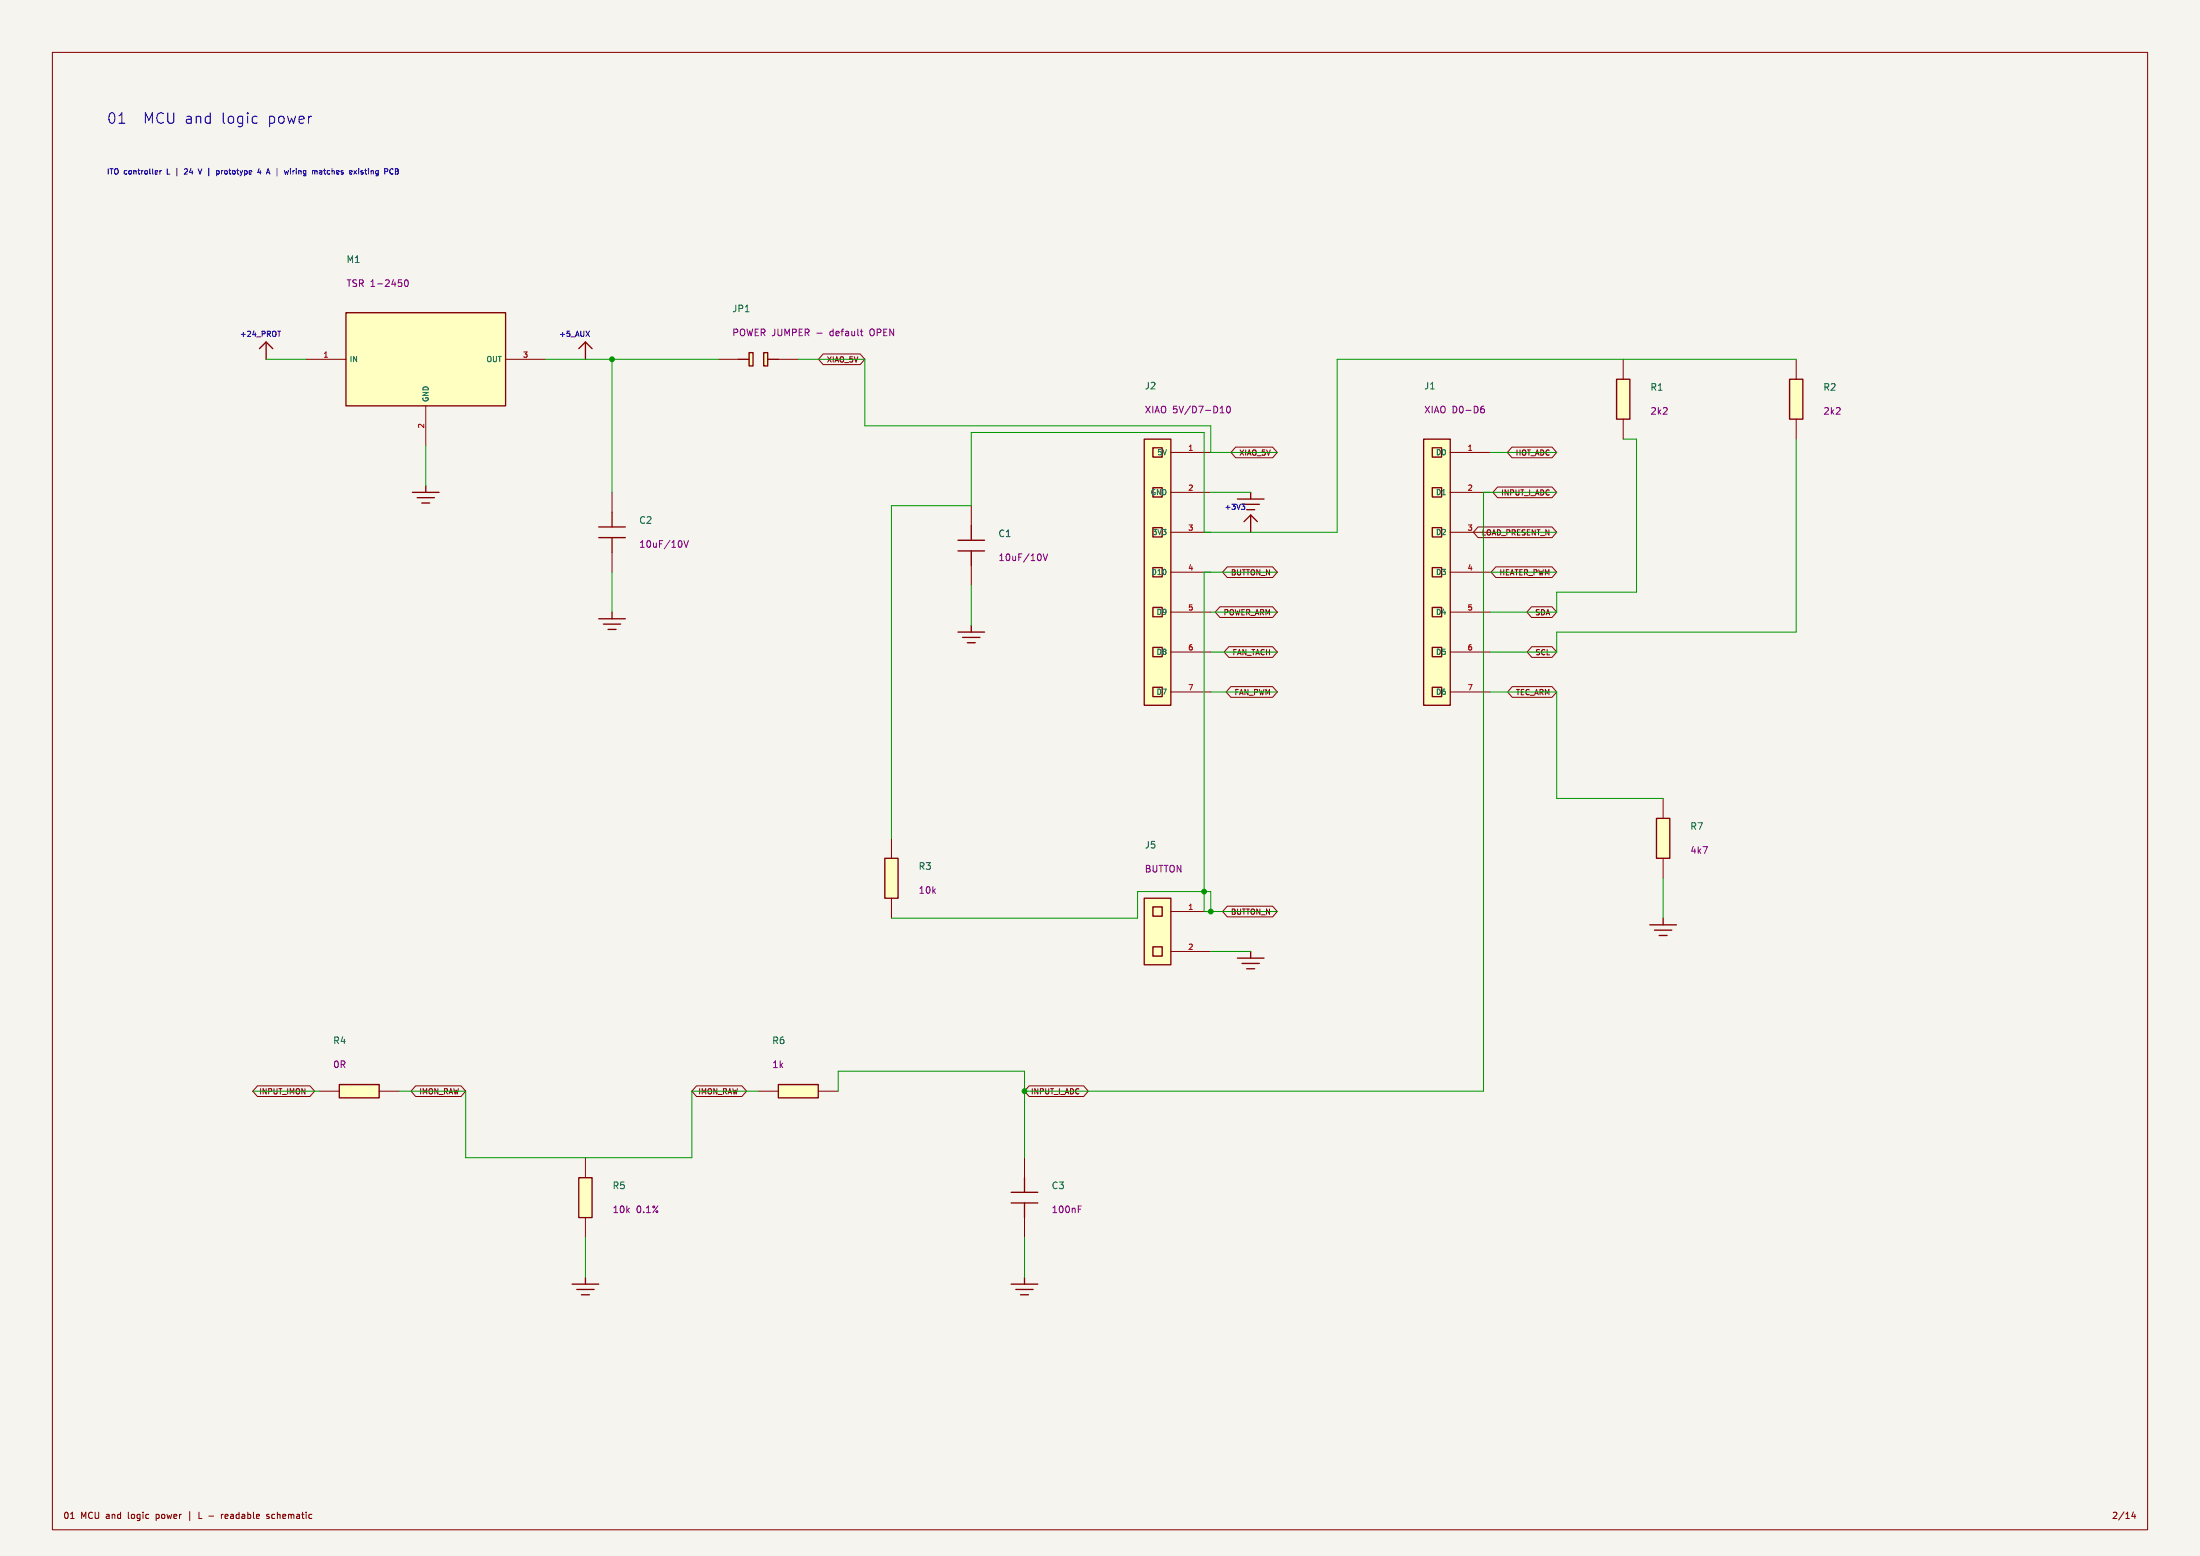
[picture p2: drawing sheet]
(kicad_sch (version 20231120)
(generator "eeschema")
(paper "A3")
(title_block (title "01 MCU and logic power")
(date "2026-09-25")
(rev "L - readable schematic"))
(lib_symbols (symbol "ITO:J1" (pin_names (offset 0.635))
(in_bom yes)
(on_board yes)
(property "Reference" "J1" (at 0.0 0.0 0)
(effects (font (size 1.27 1.27))))
(property "Value" "XIAO right socket 1x7 - USB down" (at 0.0 0.0 0)
(effects (font (size 1.27 1.27))))
(symbol "J1_0_1" (rectangle (start -2.54 25.4)
(end 2.54 -25.4)
(stroke (width 0.254)
(type default))
(fill (type background)))
(rectangle (start -0.889 23.749)
(end 0.889 21.971)
(stroke (width 0.254)
(type default))
(fill (type background)))
(rectangle (start -0.889 16.129)
(end 0.889 14.351)
(stroke (width 0.254)
(type default))
(fill (type background)))
(rectangle (start -0.889 8.509)
(end 0.889 6.731)
(stroke (width 0.254)
(type default))
(fill (type background)))
(rectangle (start -0.889 0.889)
(end 0.889 -0.889)
(stroke (width 0.254)
(type default))
(fill (type background)))
(rectangle (start -0.889 -6.731)
(end 0.889 -8.509)
(stroke (width 0.254)
(type default))
(fill (type background)))
(rectangle (start -0.889 -14.351)
(end 0.889 -16.129)
(stroke (width 0.254)
(type default))
(fill (type background)))
(rectangle (start -0.889 -21.971)
(end 0.889 -23.749)
(stroke (width 0.254)
(type default))
(fill (type background))))
(symbol "J1_1_1" (pin passive line (at 10.16 22.86 180)
(length 7.62)
(name "D0" (effects (font (size 1.016 1.016))))
(number "1" (effects (font (size 1.016 1.016)))))
(pin passive line (at 10.16 15.24 180)
(length 7.62)
(name "D1" (effects (font (size 1.016 1.016))))
(number "2" (effects (font (size 1.016 1.016)))))
(pin passive line (at 10.16 7.62 180)
(length 7.62)
(name "D2" (effects (font (size 1.016 1.016))))
(number "3" (effects (font (size 1.016 1.016)))))
(pin passive line (at 10.16 -0.0 180)
(length 7.62)
(name "D3" (effects (font (size 1.016 1.016))))
(number "4" (effects (font (size 1.016 1.016)))))
(pin passive line (at 10.16 -7.62 180)
(length 7.62)
(name "D4" (effects (font (size 1.016 1.016))))
(number "5" (effects (font (size 1.016 1.016)))))
(pin passive line (at 10.16 -15.24 180)
(length 7.62)
(name "D5" (effects (font (size 1.016 1.016))))
(number "6" (effects (font (size 1.016 1.016)))))
(pin passive line (at 10.16 -22.86 180)
(length 7.62)
(name "D6" (effects (font (size 1.016 1.016))))
(number "7" (effects (font (size 1.016 1.016)))))))
(symbol "ITO:J2" (pin_names (offset 0.635))
(in_bom yes)
(on_board yes)
(property "Reference" "J2" (at 0.0 0.0 0)
(effects (font (size 1.27 1.27))))
(property "Value" "XIAO left socket 1x7 - USB down" (at 0.0 0.0 0)
(effects (font (size 1.27 1.27))))
(symbol "J2_0_1" (rectangle (start -2.54 25.4)
(end 2.54 -25.4)
(stroke (width 0.254)
(type default))
(fill (type background)))
(rectangle (start -0.889 23.749)
(end 0.889 21.971)
(stroke (width 0.254)
(type default))
(fill (type background)))
(rectangle (start -0.889 16.129)
(end 0.889 14.351)
(stroke (width 0.254)
(type default))
(fill (type background)))
(rectangle (start -0.889 8.509)
(end 0.889 6.731)
(stroke (width 0.254)
(type default))
(fill (type background)))
(rectangle (start -0.889 0.889)
(end 0.889 -0.889)
(stroke (width 0.254)
(type default))
(fill (type background)))
(rectangle (start -0.889 -6.731)
(end 0.889 -8.509)
(stroke (width 0.254)
(type default))
(fill (type background)))
(rectangle (start -0.889 -14.351)
(end 0.889 -16.129)
(stroke (width 0.254)
(type default))
(fill (type background)))
(rectangle (start -0.889 -21.971)
(end 0.889 -23.749)
(stroke (width 0.254)
(type default))
(fill (type background))))
(symbol "J2_1_1" (pin passive line (at 10.16 22.86 180)
(length 7.62)
(name "5V" (effects (font (size 1.016 1.016))))
(number "1" (effects (font (size 1.016 1.016)))))
(pin passive line (at 10.16 15.24 180)
(length 7.62)
(name "GND" (effects (font (size 1.016 1.016))))
(number "2" (effects (font (size 1.016 1.016)))))
(pin passive line (at 10.16 7.62 180)
(length 7.62)
(name "3V3" (effects (font (size 1.016 1.016))))
(number "3" (effects (font (size 1.016 1.016)))))
(pin passive line (at 10.16 -0.0 180)
(length 7.62)
(name "D10" (effects (font (size 1.016 1.016))))
(number "4" (effects (font (size 1.016 1.016)))))
(pin passive line (at 10.16 -7.62 180)
(length 7.62)
(name "D9" (effects (font (size 1.016 1.016))))
(number "5" (effects (font (size 1.016 1.016)))))
(pin passive line (at 10.16 -15.24 180)
(length 7.62)
(name "D8" (effects (font (size 1.016 1.016))))
(number "6" (effects (font (size 1.016 1.016)))))
(pin passive line (at 10.16 -22.86 180)
(length 7.62)
(name "D7" (effects (font (size 1.016 1.016))))
(number "7" (effects (font (size 1.016 1.016)))))))
(symbol "ITO:M1" (pin_names (offset 0.635))
(in_bom yes)
(on_board yes)
(property "Reference" "M1" (at 0.0 0.0 0)
(effects (font (size 1.27 1.27))))
(property "Value" "TSR 1-2450" (at 0.0 0.0 0)
(effects (font (size 1.27 1.27))))
(symbol "M1_0_1" (rectangle (start -15.24 8.89)
(end 15.24 -8.89)
(stroke (width 0.254)
(type default))
(fill (type background))))
(symbol "M1_1_1" (pin passive line (at -22.86 -0.0 0)
(length 7.62)
(name "IN" (effects (font (size 1.016 1.016))))
(number "1" (effects (font (size 1.016 1.016)))))
(pin passive line (at 22.86 -0.0 180)
(length 7.62)
(name "OUT" (effects (font (size 1.016 1.016))))
(number "3" (effects (font (size 1.016 1.016)))))
(pin passive line (at 0.0 -16.51 90)
(length 7.62)
(name "GND" (effects (font (size 1.016 1.016))))
(number "2" (effects (font (size 1.016 1.016)))))))
(symbol "ITO:JP1" (pin_numbers hide)
(pin_names hide)
(in_bom yes)
(on_board yes)
(property "Reference" "JP1" (at 0.0 0.0 0)
(effects (font (size 1.27 1.27))))
(property "Value" "Voedingsjumper - standaard OPEN" (at 0.0 0.0 0)
(effects (font (size 1.27 1.27))))
(symbol "JP1_0_1" (polyline (pts (xy -3.81 0.0)
(xy -1.778 0.0))
(stroke (width 0.254)
(type default))
(fill (type none)))
(polyline (pts (xy 1.778 0.0)
(xy 3.81 0.0))
(stroke (width 0.254)
(type default))
(fill (type none)))
(rectangle (start -1.778 -1.27)
(end -1.016 1.27)
(stroke (width 0.254)
(type default))
(fill (type background)))
(rectangle (start 1.016 -1.27)
(end 1.778 1.27)
(stroke (width 0.254)
(type default))
(fill (type background))))
(symbol "JP1_1_1" (pin passive line (at -7.62 0.0 0)
(length 3.81)
(name "~" (effects (font (size 1.016 1.016))))
(number "1" (effects (font (size 1.016 1.016)))))
(pin passive line (at 7.62 0.0 180)
(length 3.81)
(name "~" (effects (font (size 1.016 1.016))))
(number "2" (effects (font (size 1.016 1.016)))))))
(symbol "ITO:C1" (pin_numbers hide)
(pin_names hide)
(in_bom yes)
(on_board yes)
(property "Reference" "C1" (at 0.0 0.0 0)
(effects (font (size 1.27 1.27))))
(property "Value" "10u / 10V" (at 0.0 0.0 0)
(effects (font (size 1.27 1.27))))
(symbol "C1_0_1" (polyline (pts (xy -2.54 1.016)
(xy 2.54 1.016))
(stroke (width 0.254)
(type default))
(fill (type none)))
(polyline (pts (xy -2.54 -1.016)
(xy 2.54 -1.016))
(stroke (width 0.254)
(type default))
(fill (type none)))
(polyline (pts (xy 0.0 3.81)
(xy 0.0 1.016))
(stroke (width 0.254)
(type default))
(fill (type none)))
(polyline (pts (xy 0.0 -1.016)
(xy 0.0 -3.81))
(stroke (width 0.254)
(type default))
(fill (type none))))
(symbol "C1_1_1" (pin passive line (at 0.0 7.62 270)
(length 3.81)
(name "~" (effects (font (size 1.016 1.016))))
(number "1" (effects (font (size 1.016 1.016)))))
(pin passive line (at 0.0 -7.62 90)
(length 3.81)
(name "~" (effects (font (size 1.016 1.016))))
(number "2" (effects (font (size 1.016 1.016)))))))
(symbol "ITO:C2" (pin_numbers hide)
(pin_names hide)
(in_bom yes)
(on_board yes)
(property "Reference" "C2" (at 0.0 0.0 0)
(effects (font (size 1.27 1.27))))
(property "Value" "10u / 10V" (at 0.0 0.0 0)
(effects (font (size 1.27 1.27))))
(symbol "C2_0_1" (polyline (pts (xy -2.54 1.016)
(xy 2.54 1.016))
(stroke (width 0.254)
(type default))
(fill (type none)))
(polyline (pts (xy -2.54 -1.016)
(xy 2.54 -1.016))
(stroke (width 0.254)
(type default))
(fill (type none)))
(polyline (pts (xy 0.0 3.81)
(xy 0.0 1.016))
(stroke (width 0.254)
(type default))
(fill (type none)))
(polyline (pts (xy 0.0 -1.016)
(xy 0.0 -3.81))
(stroke (width 0.254)
(type default))
(fill (type none))))
(symbol "C2_1_1" (pin passive line (at 0.0 7.62 270)
(length 3.81)
(name "~" (effects (font (size 1.016 1.016))))
(number "1" (effects (font (size 1.016 1.016)))))
(pin passive line (at 0.0 -7.62 90)
(length 3.81)
(name "~" (effects (font (size 1.016 1.016))))
(number "2" (effects (font (size 1.016 1.016)))))))
(symbol "ITO:R1" (pin_numbers hide)
(pin_names hide)
(in_bom yes)
(on_board yes)
(property "Reference" "R1" (at 0.0 0.0 0)
(effects (font (size 1.27 1.27))))
(property "Value" "2k2" (at 0.0 0.0 0)
(effects (font (size 1.27 1.27))))
(symbol "R1_0_1" (rectangle (start -1.27 3.81)
(end 1.27 -3.81)
(stroke (width 0.254)
(type default))
(fill (type background))))
(symbol "R1_1_1" (pin passive line (at 0.0 7.62 270)
(length 3.81)
(name "~" (effects (font (size 1.016 1.016))))
(number "1" (effects (font (size 1.016 1.016)))))
(pin passive line (at 0.0 -7.62 90)
(length 3.81)
(name "~" (effects (font (size 1.016 1.016))))
(number "2" (effects (font (size 1.016 1.016)))))))
(symbol "ITO:R2" (pin_numbers hide)
(pin_names hide)
(in_bom yes)
(on_board yes)
(property "Reference" "R2" (at 0.0 0.0 0)
(effects (font (size 1.27 1.27))))
(property "Value" "2k2" (at 0.0 0.0 0)
(effects (font (size 1.27 1.27))))
(symbol "R2_0_1" (rectangle (start -1.27 3.81)
(end 1.27 -3.81)
(stroke (width 0.254)
(type default))
(fill (type background))))
(symbol "R2_1_1" (pin passive line (at 0.0 7.62 270)
(length 3.81)
(name "~" (effects (font (size 1.016 1.016))))
(number "1" (effects (font (size 1.016 1.016)))))
(pin passive line (at 0.0 -7.62 90)
(length 3.81)
(name "~" (effects (font (size 1.016 1.016))))
(number "2" (effects (font (size 1.016 1.016)))))))
(symbol "ITO:R3" (pin_numbers hide)
(pin_names hide)
(in_bom yes)
(on_board yes)
(property "Reference" "R3" (at 0.0 0.0 0)
(effects (font (size 1.27 1.27))))
(property "Value" "10k" (at 0.0 0.0 0)
(effects (font (size 1.27 1.27))))
(symbol "R3_0_1" (rectangle (start -1.27 3.81)
(end 1.27 -3.81)
(stroke (width 0.254)
(type default))
(fill (type background))))
(symbol "R3_1_1" (pin passive line (at 0.0 7.62 270)
(length 3.81)
(name "~" (effects (font (size 1.016 1.016))))
(number "1" (effects (font (size 1.016 1.016)))))
(pin passive line (at 0.0 -7.62 90)
(length 3.81)
(name "~" (effects (font (size 1.016 1.016))))
(number "2" (effects (font (size 1.016 1.016)))))))
(symbol "ITO:J5" (pin_names hide)
(in_bom yes)
(on_board yes)
(property "Reference" "J5" (at 0.0 0.0 0)
(effects (font (size 1.27 1.27))))
(property "Value" "Connector 2 pins" (at 0.0 0.0 0)
(effects (font (size 1.27 1.27))))
(symbol "J5_0_1" (rectangle (start -2.54 6.35)
(end 2.54 -6.35)
(stroke (width 0.254)
(type default))
(fill (type background)))
(rectangle (start -0.889 4.699)
(end 0.889 2.921)
(stroke (width 0.254)
(type default))
(fill (type background)))
(rectangle (start -0.889 -2.921)
(end 0.889 -4.699)
(stroke (width 0.254)
(type default))
(fill (type background))))
(symbol "J5_1_1" (pin passive line (at 10.16 3.81 180)
(length 7.62)
(name "1" (effects (font (size 1.016 1.016))))
(number "1" (effects (font (size 1.016 1.016)))))
(pin passive line (at 10.16 -3.81 180)
(length 7.62)
(name "2" (effects (font (size 1.016 1.016))))
(number "2" (effects (font (size 1.016 1.016)))))))
(symbol "ITO:R4" (pin_numbers hide)
(pin_names hide)
(in_bom yes)
(on_board yes)
(property "Reference" "R4" (at 0.0 0.0 0)
(effects (font (size 1.27 1.27))))
(property "Value" "0R" (at 0.0 0.0 0)
(effects (font (size 1.27 1.27))))
(symbol "R4_0_1" (rectangle (start -3.81 -1.27)
(end 3.81 1.27)
(stroke (width 0.254)
(type default))
(fill (type background))))
(symbol "R4_1_1" (pin passive line (at -7.62 0.0 0)
(length 3.81)
(name "~" (effects (font (size 1.016 1.016))))
(number "1" (effects (font (size 1.016 1.016)))))
(pin passive line (at 7.62 0.0 180)
(length 3.81)
(name "~" (effects (font (size 1.016 1.016))))
(number "2" (effects (font (size 1.016 1.016)))))))
(symbol "ITO:R5" (pin_numbers hide)
(pin_names hide)
(in_bom yes)
(on_board yes)
(property "Reference" "R5" (at 0.0 0.0 0)
(effects (font (size 1.27 1.27))))
(property "Value" "10k 0.1%" (at 0.0 0.0 0)
(effects (font (size 1.27 1.27))))
(symbol "R5_0_1" (rectangle (start -1.27 3.81)
(end 1.27 -3.81)
(stroke (width 0.254)
(type default))
(fill (type background))))
(symbol "R5_1_1" (pin passive line (at 0.0 7.62 270)
(length 3.81)
(name "~" (effects (font (size 1.016 1.016))))
(number "1" (effects (font (size 1.016 1.016)))))
(pin passive line (at 0.0 -7.62 90)
(length 3.81)
(name "~" (effects (font (size 1.016 1.016))))
(number "2" (effects (font (size 1.016 1.016)))))))
(symbol "ITO:R6" (pin_numbers hide)
(pin_names hide)
(in_bom yes)
(on_board yes)
(property "Reference" "R6" (at 0.0 0.0 0)
(effects (font (size 1.27 1.27))))
(property "Value" "1k" (at 0.0 0.0 0)
(effects (font (size 1.27 1.27))))
(symbol "R6_0_1" (rectangle (start -3.81 -1.27)
(end 3.81 1.27)
(stroke (width 0.254)
(type default))
(fill (type background))))
(symbol "R6_1_1" (pin passive line (at -7.62 0.0 0)
(length 3.81)
(name "~" (effects (font (size 1.016 1.016))))
(number "1" (effects (font (size 1.016 1.016)))))
(pin passive line (at 7.62 0.0 180)
(length 3.81)
(name "~" (effects (font (size 1.016 1.016))))
(number "2" (effects (font (size 1.016 1.016)))))))
(symbol "ITO:C3" (pin_numbers hide)
(pin_names hide)
(in_bom yes)
(on_board yes)
(property "Reference" "C3" (at 0.0 0.0 0)
(effects (font (size 1.27 1.27))))
(property "Value" "100n" (at 0.0 0.0 0)
(effects (font (size 1.27 1.27))))
(symbol "C3_0_1" (polyline (pts (xy -2.54 1.016)
(xy 2.54 1.016))
(stroke (width 0.254)
(type default))
(fill (type none)))
(polyline (pts (xy -2.54 -1.016)
(xy 2.54 -1.016))
(stroke (width 0.254)
(type default))
(fill (type none)))
(polyline (pts (xy 0.0 3.81)
(xy 0.0 1.016))
(stroke (width 0.254)
(type default))
(fill (type none)))
(polyline (pts (xy 0.0 -1.016)
(xy 0.0 -3.81))
(stroke (width 0.254)
(type default))
(fill (type none))))
(symbol "C3_1_1" (pin passive line (at 0.0 7.62 270)
(length 3.81)
(name "~" (effects (font (size 1.016 1.016))))
(number "1" (effects (font (size 1.016 1.016)))))
(pin passive line (at 0.0 -7.62 90)
(length 3.81)
(name "~" (effects (font (size 1.016 1.016))))
(number "2" (effects (font (size 1.016 1.016)))))))
(symbol "ITO:R7" (pin_numbers hide)
(pin_names hide)
(in_bom yes)
(on_board yes)
(property "Reference" "R7" (at 0.0 0.0 0)
(effects (font (size 1.27 1.27))))
(property "Value" "4k7" (at 0.0 0.0 0)
(effects (font (size 1.27 1.27))))
(symbol "R7_0_1" (rectangle (start -1.27 3.81)
(end 1.27 -3.81)
(stroke (width 0.254)
(type default))
(fill (type background))))
(symbol "R7_1_1" (pin passive line (at 0.0 7.62 270)
(length 3.81)
(name "~" (effects (font (size 1.016 1.016))))
(number "1" (effects (font (size 1.016 1.016)))))
(pin passive line (at 0.0 -7.62 90)
(length 3.81)
(name "~" (effects (font (size 1.016 1.016))))
(number "2" (effects (font (size 1.016 1.016)))))))
(symbol "ITO:PWR_GND" (power)
(pin_names (offset 0))
(in_bom no)
(on_board no)
(property "Reference" "#PWR" (at 0.0 0.0 0)
(effects (font (size 1.27 1.27)) hide))
(property "Value" "GND" (at 0.0 0.0 0)
(effects (font (size 1.27 1.27)) hide))
(symbol "PWR_GND_0_1" (polyline (pts (xy 0.0 0.0)
(xy 0.0 -1.27))
(stroke (width 0.254)
(type default))
(fill (type none)))
(polyline (pts (xy -2.54 -1.27)
(xy 2.54 -1.27))
(stroke (width 0.254)
(type default))
(fill (type none)))
(polyline (pts (xy -1.651 -2.286)
(xy 1.651 -2.286))
(stroke (width 0.254)
(type default))
(fill (type none)))
(polyline (pts (xy -0.762 -3.302)
(xy 0.762 -3.302))
(stroke (width 0.254)
(type default))
(fill (type none))))
(symbol "PWR_GND_1_1" (pin power_in line (at 0 0 90)
(length 0) hide (name "GND" (effects (font (size 1.27 1.27))))
(number "1" (effects (font (size 1.27 1.27)))))))
(symbol "ITO:PWR_P3V3" (power)
(pin_names (offset 0))
(in_bom no)
(on_board no)
(property "Reference" "#PWR" (at 0.0 0.0 0)
(effects (font (size 1.27 1.27)) hide))
(property "Value" "+3V3" (at 0.0 0.0 0)
(effects (font (size 1.27 1.27)) hide))
(symbol "PWR_P3V3_0_1" (polyline (pts (xy 0.0 0.0)
(xy 0.0 3.302))
(stroke (width 0.254)
(type default))
(fill (type none)))
(polyline (pts (xy -1.27 2.032)
(xy 0.0 3.302)
(xy 1.27 2.032))
(stroke (width 0.254)
(type default))
(fill (type none))))
(symbol "PWR_P3V3_1_1" (pin power_in line (at 0 0 90)
(length 0) hide (name "+3V3" (effects (font (size 1.27 1.27))))
(number "1" (effects (font (size 1.27 1.27)))))))
(symbol "ITO:PWR_P24_PROT" (power)
(pin_names (offset 0))
(in_bom no)
(on_board no)
(property "Reference" "#PWR" (at 0.0 0.0 0)
(effects (font (size 1.27 1.27)) hide))
(property "Value" "+24_PROT" (at 0.0 0.0 0)
(effects (font (size 1.27 1.27)) hide))
(symbol "PWR_P24_PROT_0_1" (polyline (pts (xy 0.0 0.0)
(xy 0.0 3.302))
(stroke (width 0.254)
(type default))
(fill (type none)))
(polyline (pts (xy -1.27 2.032)
(xy 0.0 3.302)
(xy 1.27 2.032))
(stroke (width 0.254)
(type default))
(fill (type none))))
(symbol "PWR_P24_PROT_1_1" (pin power_in line (at 0 0 90)
(length 0) hide (name "+24_PROT" (effects (font (size 1.27 1.27))))
(number "1" (effects (font (size 1.27 1.27)))))))
(symbol "ITO:PWR_P5_AUX" (power)
(pin_names (offset 0))
(in_bom no)
(on_board no)
(property "Reference" "#PWR" (at 0.0 0.0 0)
(effects (font (size 1.27 1.27)) hide))
(property "Value" "+5_AUX" (at 0.0 0.0 0)
(effects (font (size 1.27 1.27)) hide))
(symbol "PWR_P5_AUX_0_1" (polyline (pts (xy 0.0 0.0)
(xy 0.0 3.302))
(stroke (width 0.254)
(type default))
(fill (type none)))
(polyline (pts (xy -1.27 2.032)
(xy 0.0 3.302)
(xy 1.27 2.032))
(stroke (width 0.254)
(type default))
(fill (type none))))
(symbol "PWR_P5_AUX_1_1" (pin power_in line (at 0 0 90)
(length 0) hide (name "+5_AUX" (effects (font (size 1.27 1.27))))
(number "1" (effects (font (size 1.27 1.27))))))))
(symbol (lib_id "ITO:J1")
(at 274.32 109.22 0)
(unit 1)
(in_bom yes)
(on_board yes)
(dnp no)
(property "Reference" "J1" (at 271.78 73.66 0)
(effects (font (size 1.27 1.27))
(justify left)))
(property "Value" "XIAO right socket 1x7 - USB down" (at 274.32 109.22 0)
(effects (font (size 1 1)) hide))
(property "Footprint" "ITO_PCB:PinSocket_1x07_P2.54mm_Vertical" (at 274.32 109.22 0)
(effects (font (size 1 1)) hide))
(property "Datasheet" "" (at 274.32 109.22 0)
(effects (font (size 1 1)) hide))
(property "Review" "Top view, module components up, USB down: J1 at right; D0 pin1 bottom." (at 274.32 109.22 0)
(effects (font (size 1 1)) hide))
(pin "1")
(pin "2")
(pin "3")
(pin "4")
(pin "5")
(pin "6")
(pin "7")
(property "MPN" "SSW-107-01-G-S" (at 274.32 109.22 0)
(effects (font (size 1 1)) hide))
(property "Manufacturer" "Samtec" (at 274.32 109.22 0)
(effects (font (size 1 1)) hide))
(property "Schematic value" "XIAO D0-D6" (at 271.78 78.232 0)
(effects (font (size 1.27 1.27))
(justify left))))
(symbol (lib_id "ITO:J2")
(at 220.98 109.22 0)
(unit 1)
(in_bom yes)
(on_board yes)
(dnp no)
(property "Reference" "J2" (at 218.44 73.66 0)
(effects (font (size 1.27 1.27))
(justify left)))
(property "Value" "XIAO left socket 1x7 - USB down" (at 220.98 109.22 0)
(effects (font (size 1 1)) hide))
(property "Footprint" "ITO_PCB:PinSocket_1x07_P2.54mm_Vertical" (at 220.98 109.22 0)
(effects (font (size 1 1)) hide))
(property "Datasheet" "" (at 220.98 109.22 0)
(effects (font (size 1 1)) hide))
(property "Review" "Top view, module components up, USB down: J2 at left; 5V pin1 bottom." (at 220.98 109.22 0)
(effects (font (size 1 1)) hide))
(pin "1")
(pin "2")
(pin "3")
(pin "4")
(pin "5")
(pin "6")
(pin "7")
(property "MPN" "SSW-107-01-G-S" (at 220.98 109.22 0)
(effects (font (size 1 1)) hide))
(property "Manufacturer" "Samtec" (at 220.98 109.22 0)
(effects (font (size 1 1)) hide))
(property "Schematic value" "XIAO 5V/D7-D10" (at 218.44 78.232 0)
(effects (font (size 1.27 1.27))
(justify left))))
(symbol (lib_id "ITO:M1")
(at 81.28 68.58 0)
(unit 1)
(in_bom yes)
(on_board yes)
(dnp no)
(property "Reference" "M1" (at 66.04 49.53 0)
(effects (font (size 1.27 1.27))
(justify left)))
(property "Value" "TSR 1-2450" (at 81.28 68.58 0)
(effects (font (size 1 1)) hide))
(property "Footprint" "ITO_PCB:Converter_DCDC_TRACO_TSR-1_THT" (at 81.28 68.58 0)
(effects (font (size 1 1)) hide))
(property "Datasheet" "https://www.tracopower.com/sites/default/files/products/datasheets/tsr1_datasheet.pdf" (at 81.28 68.58 0)
(effects (font (size 1 1)) hide))
(property "Review" "5 V / 1 A, input 6.5–36 V; SIP3 IN-GND-OUT 2.54mm verified. Keep JP1 open when USB supplies MCU." (at 81.28 68.58 0)
(effects (font (size 1 1)) hide))
(pin "1")
(pin "2")
(pin "3")
(property "MPN" "TSR 1-2450" (at 81.28 68.58 0)
(effects (font (size 1 1)) hide))
(property "Manufacturer" "TRACO Power" (at 81.28 68.58 0)
(effects (font (size 1 1)) hide))
(property "Schematic value" "TSR 1-2450" (at 66.04 54.102 0)
(effects (font (size 1.27 1.27))
(justify left))))
(symbol (lib_id "ITO:JP1")
(at 144.78 68.58 0)
(unit 1)
(in_bom yes)
(on_board yes)
(dnp no)
(property "Reference" "JP1" (at 139.7 58.928 0)
(effects (font (size 1.27 1.27))
(justify left)))
(property "Value" "Voedingsjumper - standaard OPEN" (at 144.78 68.58 0)
(effects (font (size 1 1)) hide))
(property "Footprint" "ITO_PCB:PinHeader_1x02_P2.54mm_Vertical" (at 144.78 68.58 0)
(effects (font (size 1 1)) hide))
(property "Datasheet" "" (at 144.78 68.58 0)
(effects (font (size 1 1)) hide))
(property "Review" "Alleen sluiten zonder USB-VBUS; geen automatische bronselectie." (at 144.78 68.58 0)
(effects (font (size 1 1)) hide))
(pin "1")
(pin "2")
(property "MPN" "TSW-102-07-G-S" (at 144.78 68.58 0)
(effects (font (size 1 1)) hide))
(property "Manufacturer" "Samtec" (at 144.78 68.58 0)
(effects (font (size 1 1)) hide))
(property "Schematic value" "POWER JUMPER - default OPEN" (at 139.7 63.5 0)
(effects (font (size 1.27 1.27))
(justify left))))
(symbol (lib_id "ITO:C1")
(at 185.42 104.14 0)
(unit 1)
(in_bom yes)
(on_board yes)
(dnp no)
(property "Reference" "C1" (at 190.5 101.854 0)
(effects (font (size 1.27 1.27))
(justify left)))
(property "Value" "10u / 10V" (at 185.42 104.14 0)
(effects (font (size 1 1)) hide))
(property "Footprint" "ITO_PCB:C_0805_2012Metric" (at 185.42 104.14 0)
(effects (font (size 1 1)) hide))
(property "Datasheet" "" (at 185.42 104.14 0)
(effects (font (size 1 1)) hide))
(property "Review" "" (at 185.42 104.14 0)
(effects (font (size 1 1)) hide))
(pin "1")
(pin "2")
(property "MPN" "GRM21BR61E106KA73L" (at 185.42 104.14 0)
(effects (font (size 1 1)) hide))
(property "Manufacturer" "Murata" (at 185.42 104.14 0)
(effects (font (size 1 1)) hide))
(property "Schematic value" "10uF/10V" (at 190.5 106.426 0)
(effects (font (size 1.27 1.27))
(justify left))))
(symbol (lib_id "ITO:C2")
(at 116.84 101.6 0)
(unit 1)
(in_bom yes)
(on_board yes)
(dnp no)
(property "Reference" "C2" (at 121.92 99.314 0)
(effects (font (size 1.27 1.27))
(justify left)))
(property "Value" "10u / 10V" (at 116.84 101.6 0)
(effects (font (size 1 1)) hide))
(property "Footprint" "ITO_PCB:C_0805_2012Metric" (at 116.84 101.6 0)
(effects (font (size 1 1)) hide))
(property "Datasheet" "" (at 116.84 101.6 0)
(effects (font (size 1 1)) hide))
(property "Review" "" (at 116.84 101.6 0)
(effects (font (size 1 1)) hide))
(pin "1")
(pin "2")
(property "MPN" "GRM21BR61E106KA73L" (at 116.84 101.6 0)
(effects (font (size 1 1)) hide))
(property "Manufacturer" "Murata" (at 116.84 101.6 0)
(effects (font (size 1 1)) hide))
(property "Schematic value" "10uF/10V" (at 121.92 103.886 0)
(effects (font (size 1.27 1.27))
(justify left))))
(symbol (lib_id "ITO:R1")
(at 309.88 76.2 0)
(unit 1)
(in_bom yes)
(on_board yes)
(dnp no)
(property "Reference" "R1" (at 314.96 73.914 0)
(effects (font (size 1.27 1.27))
(justify left)))
(property "Value" "2k2" (at 309.88 76.2 0)
(effects (font (size 1 1)) hide))
(property "Footprint" "ITO_PCB:R_0805_2012Metric" (at 309.88 76.2 0)
(effects (font (size 1 1)) hide))
(property "Datasheet" "" (at 309.88 76.2 0)
(effects (font (size 1 1)) hide))
(property "Review" "I2C pull-up; start at100kHz and measure rise time." (at 309.88 76.2 0)
(effects (font (size 1 1)) hide))
(pin "1")
(pin "2")
(property "MPN" "RC0805FR-072K2L" (at 309.88 76.2 0)
(effects (font (size 1 1)) hide))
(property "Manufacturer" "Yageo" (at 309.88 76.2 0)
(effects (font (size 1 1)) hide))
(property "Schematic value" "2k2" (at 314.96 78.486 0)
(effects (font (size 1.27 1.27))
(justify left))))
(symbol (lib_id "ITO:R2")
(at 342.9 76.2 0)
(unit 1)
(in_bom yes)
(on_board yes)
(dnp no)
(property "Reference" "R2" (at 347.98 73.914 0)
(effects (font (size 1.27 1.27))
(justify left)))
(property "Value" "2k2" (at 342.9 76.2 0)
(effects (font (size 1 1)) hide))
(property "Footprint" "ITO_PCB:R_0805_2012Metric" (at 342.9 76.2 0)
(effects (font (size 1 1)) hide))
(property "Datasheet" "" (at 342.9 76.2 0)
(effects (font (size 1 1)) hide))
(property "Review" "I2C pull-up; start at100kHz and measure rise time." (at 342.9 76.2 0)
(effects (font (size 1 1)) hide))
(pin "1")
(pin "2")
(property "MPN" "RC0805FR-072K2L" (at 342.9 76.2 0)
(effects (font (size 1 1)) hide))
(property "Manufacturer" "Yageo" (at 342.9 76.2 0)
(effects (font (size 1 1)) hide))
(property "Schematic value" "2k2" (at 347.98 78.486 0)
(effects (font (size 1.27 1.27))
(justify left))))
(symbol (lib_id "ITO:R3")
(at 170.18 167.64 0)
(unit 1)
(in_bom yes)
(on_board yes)
(dnp no)
(property "Reference" "R3" (at 175.26 165.354 0)
(effects (font (size 1.27 1.27))
(justify left)))
(property "Value" "10k" (at 170.18 167.64 0)
(effects (font (size 1 1)) hide))
(property "Footprint" "ITO_PCB:R_0805_2012Metric" (at 170.18 167.64 0)
(effects (font (size 1 1)) hide))
(property "Datasheet" "" (at 170.18 167.64 0)
(effects (font (size 1 1)) hide))
(property "Review" "" (at 170.18 167.64 0)
(effects (font (size 1 1)) hide))
(pin "1")
(pin "2")
(property "MPN" "RC0805FR-0710KL" (at 170.18 167.64 0)
(effects (font (size 1 1)) hide))
(property "Manufacturer" "Yageo" (at 170.18 167.64 0)
(effects (font (size 1 1)) hide))
(property "Schematic value" "10k" (at 175.26 169.926 0)
(effects (font (size 1.27 1.27))
(justify left))))
(symbol (lib_id "ITO:J5")
(at 220.98 177.8 0)
(unit 1)
(in_bom yes)
(on_board yes)
(dnp no)
(property "Reference" "J5" (at 218.44 161.29 0)
(effects (font (size 1.27 1.27))
(justify left)))
(property "Value" "Connector 2 pins" (at 220.98 177.8 0)
(effects (font (size 1 1)) hide))
(property "Footprint" "ITO_PCB:JST_XH_B2B-XH-A_1x02_P2.50mm_Vertical" (at 220.98 177.8 0)
(effects (font (size 1 1)) hide))
(property "Datasheet" "" (at 220.98 177.8 0)
(effects (font (size 1 1)) hide))
(property "Review" "Externe drukknop, normaal open." (at 220.98 177.8 0)
(effects (font (size 1 1)) hide))
(pin "1")
(pin "2")
(property "MPN" "B2B-XH-A(LF)(SN)" (at 220.98 177.8 0)
(effects (font (size 1 1)) hide))
(property "Manufacturer" "JST" (at 220.98 177.8 0)
(effects (font (size 1 1)) hide))
(property "Schematic value" "BUTTON" (at 218.44 165.862 0)
(effects (font (size 1.27 1.27))
(justify left))))
(symbol (lib_id "ITO:R4")
(at 68.58 208.28 0)
(unit 1)
(in_bom yes)
(on_board yes)
(dnp no)
(property "Reference" "R4" (at 63.5 198.628 0)
(effects (font (size 1.27 1.27))
(justify left)))
(property "Value" "0R" (at 68.58 208.28 0)
(effects (font (size 1 1)) hide))
(property "Footprint" "ITO_PCB:R_0805_2012Metric" (at 68.58 208.28 0)
(effects (font (size 1 1)) hide))
(property "Datasheet" "" (at 68.58 208.28 0)
(effects (font (size 1 1)) hide))
(property "Review" "Links eFuse IMON to ADC load/filter." (at 68.58 208.28 0)
(effects (font (size 1 1)) hide))
(pin "1")
(pin "2")
(property "MPN" "RC0805JR-070RL" (at 68.58 208.28 0)
(effects (font (size 1 1)) hide))
(property "Manufacturer" "Yageo" (at 68.58 208.28 0)
(effects (font (size 1 1)) hide))
(property "Schematic value" "0R" (at 63.5 203.2 0)
(effects (font (size 1.27 1.27))
(justify left))))
(symbol (lib_id "ITO:R5")
(at 111.76 228.6 0)
(unit 1)
(in_bom yes)
(on_board yes)
(dnp no)
(property "Reference" "R5" (at 116.84 226.314 0)
(effects (font (size 1.27 1.27))
(justify left)))
(property "Value" "10k 0.1%" (at 111.76 228.6 0)
(effects (font (size 1 1)) hide))
(property "Footprint" "ITO_PCB:R_0805_2012Metric" (at 111.76 228.6 0)
(effects (font (size 1 1)) hide))
(property "Datasheet" "" (at 111.76 228.6 0)
(effects (font (size 1 1)) hide))
(property "Review" "IMON load: nominal 0.279V/A; calibrate before closed-loop current budget." (at 111.76 228.6 0)
(effects (font (size 1 1)) hide))
(pin "1")
(pin "2")
(property "MPN" "RT0805BRD0710KL" (at 111.76 228.6 0)
(effects (font (size 1 1)) hide))
(property "Manufacturer" "Yageo" (at 111.76 228.6 0)
(effects (font (size 1 1)) hide))
(property "Schematic value" "10k 0.1%" (at 116.84 230.886 0)
(effects (font (size 1.27 1.27))
(justify left))))
(symbol (lib_id "ITO:R6")
(at 152.4 208.28 0)
(unit 1)
(in_bom yes)
(on_board yes)
(dnp no)
(property "Reference" "R6" (at 147.32 198.628 0)
(effects (font (size 1.27 1.27))
(justify left)))
(property "Value" "1k" (at 152.4 208.28 0)
(effects (font (size 1 1)) hide))
(property "Footprint" "ITO_PCB:R_0805_2012Metric" (at 152.4 208.28 0)
(effects (font (size 1 1)) hide))
(property "Datasheet" "" (at 152.4 208.28 0)
(effects (font (size 1 1)) hide))
(property "Review" "" (at 152.4 208.28 0)
(effects (font (size 1 1)) hide))
(pin "1")
(pin "2")
(property "MPN" "RC0805FR-071KL" (at 152.4 208.28 0)
(effects (font (size 1 1)) hide))
(property "Manufacturer" "Yageo" (at 152.4 208.28 0)
(effects (font (size 1 1)) hide))
(property "Schematic value" "1k" (at 147.32 203.2 0)
(effects (font (size 1.27 1.27))
(justify left))))
(symbol (lib_id "ITO:C3")
(at 195.58 228.6 0)
(unit 1)
(in_bom yes)
(on_board yes)
(dnp no)
(property "Reference" "C3" (at 200.66 226.314 0)
(effects (font (size 1.27 1.27))
(justify left)))
(property "Value" "100n" (at 195.58 228.6 0)
(effects (font (size 1 1)) hide))
(property "Footprint" "ITO_PCB:C_0805_2012Metric" (at 195.58 228.6 0)
(effects (font (size 1 1)) hide))
(property "Datasheet" "" (at 195.58 228.6 0)
(effects (font (size 1 1)) hide))
(property "Review" "" (at 195.58 228.6 0)
(effects (font (size 1 1)) hide))
(pin "1")
(pin "2")
(property "MPN" "GRM21BR71H104KA01L" (at 195.58 228.6 0)
(effects (font (size 1 1)) hide))
(property "Manufacturer" "Murata" (at 195.58 228.6 0)
(effects (font (size 1 1)) hide))
(property "Schematic value" "100nF" (at 200.66 230.886 0)
(effects (font (size 1.27 1.27))
(justify left))))
(symbol (lib_id "ITO:R7")
(at 317.5 160.02 0)
(unit 1)
(in_bom yes)
(on_board yes)
(dnp no)
(property "Reference" "R7" (at 322.58 157.734 0)
(effects (font (size 1.27 1.27))
(justify left)))
(property "Value" "4k7" (at 317.5 160.02 0)
(effects (font (size 1 1)) hide))
(property "Footprint" "ITO_PCB:R_0805_2012Metric" (at 317.5 160.02 0)
(effects (font (size 1 1)) hide))
(property "Datasheet" "" (at 317.5 160.02 0)
(effects (font (size 1 1)) hide))
(property "Review" "Strong TEC_ARM reset pulldown; absorbs UCC27511 IN- internal pullup current." (at 317.5 160.02 0)
(effects (font (size 1 1)) hide))
(pin "1")
(pin "2")
(property "MPN" "RC0805FR-074K7L" (at 317.5 160.02 0)
(effects (font (size 1 1)) hide))
(property "Manufacturer" "Yageo" (at 317.5 160.02 0)
(effects (font (size 1 1)) hide))
(property "Schematic value" "4k7" (at 322.58 162.306 0)
(effects (font (size 1.27 1.27))
(justify left))))
(symbol (lib_id "ITO:PWR_GND")
(at 238.76 93.98 0)
(unit 1)
(in_bom no)
(on_board no)
(dnp no)
(property "Reference" "#PWR01001" (at 238.76 93.98 0)
(effects (font (size 1.27 1.27)) hide))
(property "Value" "GND" (at 238.76 93.98 0)
(effects (font (size 1.27 1.27)) hide)))
(symbol (lib_id "ITO:PWR_GND")
(at 81.28 92.71 0)
(unit 1)
(in_bom no)
(on_board no)
(dnp no)
(property "Reference" "#PWR01002" (at 81.28 92.71 0)
(effects (font (size 1.27 1.27)) hide))
(property "Value" "GND" (at 81.28 92.71 0)
(effects (font (size 1.27 1.27)) hide)))
(symbol (lib_id "ITO:PWR_GND")
(at 185.42 119.38 0)
(unit 1)
(in_bom no)
(on_board no)
(dnp no)
(property "Reference" "#PWR01003" (at 185.42 119.38 0)
(effects (font (size 1.27 1.27)) hide))
(property "Value" "GND" (at 185.42 119.38 0)
(effects (font (size 1.27 1.27)) hide)))
(symbol (lib_id "ITO:PWR_GND")
(at 116.84 116.84 0)
(unit 1)
(in_bom no)
(on_board no)
(dnp no)
(property "Reference" "#PWR01004" (at 116.84 116.84 0)
(effects (font (size 1.27 1.27)) hide))
(property "Value" "GND" (at 116.84 116.84 0)
(effects (font (size 1.27 1.27)) hide)))
(symbol (lib_id "ITO:PWR_GND")
(at 238.76 181.61 0)
(unit 1)
(in_bom no)
(on_board no)
(dnp no)
(property "Reference" "#PWR01005" (at 238.76 181.61 0)
(effects (font (size 1.27 1.27)) hide))
(property "Value" "GND" (at 238.76 181.61 0)
(effects (font (size 1.27 1.27)) hide)))
(symbol (lib_id "ITO:PWR_GND")
(at 111.76 243.84 0)
(unit 1)
(in_bom no)
(on_board no)
(dnp no)
(property "Reference" "#PWR01006" (at 111.76 243.84 0)
(effects (font (size 1.27 1.27)) hide))
(property "Value" "GND" (at 111.76 243.84 0)
(effects (font (size 1.27 1.27)) hide)))
(symbol (lib_id "ITO:PWR_GND")
(at 195.58 243.84 0)
(unit 1)
(in_bom no)
(on_board no)
(dnp no)
(property "Reference" "#PWR01007" (at 195.58 243.84 0)
(effects (font (size 1.27 1.27)) hide))
(property "Value" "GND" (at 195.58 243.84 0)
(effects (font (size 1.27 1.27)) hide)))
(symbol (lib_id "ITO:PWR_GND")
(at 317.5 175.26 0)
(unit 1)
(in_bom no)
(on_board no)
(dnp no)
(property "Reference" "#PWR01008" (at 317.5 175.26 0)
(effects (font (size 1.27 1.27)) hide))
(property "Value" "GND" (at 317.5 175.26 0)
(effects (font (size 1.27 1.27)) hide)))
(symbol (lib_id "ITO:PWR_P3V3")
(at 238.76 101.6 0)
(unit 1)
(in_bom no)
(on_board no)
(dnp no)
(property "Reference" "#PWR01009" (at 238.76 101.6 0)
(effects (font (size 1.27 1.27)) hide))
(property "Value" "+3V3" (at 238.76 101.6 0)
(effects (font (size 1.27 1.27)) hide)))
(text "+3V3" (at 233.68 97.028 0)
(effects (font (size 1.016 1.016))
(justify left)))
(symbol (lib_id "ITO:PWR_P24_PROT")
(at 50.8 68.58 0)
(unit 1)
(in_bom no)
(on_board no)
(dnp no)
(property "Reference" "#PWR01010" (at 50.8 68.58 0)
(effects (font (size 1.27 1.27)) hide))
(property "Value" "+24_PROT" (at 50.8 68.58 0)
(effects (font (size 1.27 1.27)) hide)))
(text "+24_PROT" (at 45.72 64.008 0)
(effects (font (size 1.016 1.016))
(justify left)))
(symbol (lib_id "ITO:PWR_P5_AUX")
(at 111.76 68.58 0)
(unit 1)
(in_bom no)
(on_board no)
(dnp no)
(property "Reference" "#PWR01011" (at 111.76 68.58 0)
(effects (font (size 1.27 1.27)) hide))
(property "Value" "+5_AUX" (at 111.76 68.58 0)
(effects (font (size 1.27 1.27)) hide)))
(text "+5_AUX" (at 106.68 64.008 0)
(effects (font (size 1.016 1.016))
(justify left)))
(text "01  MCU and logic power" (at 20.32 22.86 0)
(effects (font (size 2 2))
(justify left)))
(text "ITO controller L | 24 V | prototype 4 A | wiring matches existing PCB" (at 20.32 33.02 0)
(effects (font (size 1.016 1.016))
(justify left)))
(global_label "HOT_ADC" (shape bidirectional)
(at 297.18 86.36 180)
(effects (font (size 1.016 1.016))
(justify right))
(property "Intersheetrefs" "${INTERSHEET_REFS}" (at 297.18 86.36 0)
(effects (font (size 1.27 1.27)) hide)))
(global_label "INPUT_I_ADC" (shape bidirectional)
(at 297.18 93.98 180)
(effects (font (size 1.016 1.016))
(justify right))
(property "Intersheetrefs" "${INTERSHEET_REFS}" (at 297.18 93.98 0)
(effects (font (size 1.27 1.27)) hide)))
(global_label "INPUT_I_ADC" (shape bidirectional)
(at 195.58 208.28 0)
(effects (font (size 1.016 1.016))
(justify left))
(property "Intersheetrefs" "${INTERSHEET_REFS}" (at 195.58 208.28 0)
(effects (font (size 1.27 1.27)) hide)))
(global_label "LOAD_PRESENT_N" (shape bidirectional)
(at 297.18 101.6 180)
(effects (font (size 1.016 1.016))
(justify right))
(property "Intersheetrefs" "${INTERSHEET_REFS}" (at 297.18 101.6 0)
(effects (font (size 1.27 1.27)) hide)))
(global_label "HEATER_PWM" (shape bidirectional)
(at 297.18 109.22 180)
(effects (font (size 1.016 1.016))
(justify right))
(property "Intersheetrefs" "${INTERSHEET_REFS}" (at 297.18 109.22 0)
(effects (font (size 1.27 1.27)) hide)))
(global_label "SDA" (shape bidirectional)
(at 297.18 116.84 180)
(effects (font (size 1.016 1.016))
(justify right))
(property "Intersheetrefs" "${INTERSHEET_REFS}" (at 297.18 116.84 0)
(effects (font (size 1.27 1.27)) hide)))
(global_label "SCL" (shape bidirectional)
(at 297.18 124.46 180)
(effects (font (size 1.016 1.016))
(justify right))
(property "Intersheetrefs" "${INTERSHEET_REFS}" (at 297.18 124.46 0)
(effects (font (size 1.27 1.27)) hide)))
(global_label "TEC_ARM" (shape bidirectional)
(at 297.18 132.08 180)
(effects (font (size 1.016 1.016))
(justify right))
(property "Intersheetrefs" "${INTERSHEET_REFS}" (at 297.18 132.08 0)
(effects (font (size 1.27 1.27)) hide)))
(global_label "XIAO_5V" (shape bidirectional)
(at 243.84 86.36 180)
(effects (font (size 1.016 1.016))
(justify right))
(property "Intersheetrefs" "${INTERSHEET_REFS}" (at 243.84 86.36 0)
(effects (font (size 1.27 1.27)) hide)))
(global_label "XIAO_5V" (shape bidirectional)
(at 165.1 68.58 180)
(effects (font (size 1.016 1.016))
(justify right))
(property "Intersheetrefs" "${INTERSHEET_REFS}" (at 165.1 68.58 0)
(effects (font (size 1.27 1.27)) hide)))
(global_label "BUTTON_N" (shape bidirectional)
(at 243.84 109.22 180)
(effects (font (size 1.016 1.016))
(justify right))
(property "Intersheetrefs" "${INTERSHEET_REFS}" (at 243.84 109.22 0)
(effects (font (size 1.27 1.27)) hide)))
(global_label "BUTTON_N" (shape bidirectional)
(at 243.84 173.99 180)
(effects (font (size 1.016 1.016))
(justify right))
(property "Intersheetrefs" "${INTERSHEET_REFS}" (at 243.84 173.99 0)
(effects (font (size 1.27 1.27)) hide)))
(global_label "POWER_ARM" (shape bidirectional)
(at 243.84 116.84 180)
(effects (font (size 1.016 1.016))
(justify right))
(property "Intersheetrefs" "${INTERSHEET_REFS}" (at 243.84 116.84 0)
(effects (font (size 1.27 1.27)) hide)))
(global_label "FAN_TACH" (shape bidirectional)
(at 243.84 124.46 180)
(effects (font (size 1.016 1.016))
(justify right))
(property "Intersheetrefs" "${INTERSHEET_REFS}" (at 243.84 124.46 0)
(effects (font (size 1.27 1.27)) hide)))
(global_label "FAN_PWM" (shape bidirectional)
(at 243.84 132.08 180)
(effects (font (size 1.016 1.016))
(justify right))
(property "Intersheetrefs" "${INTERSHEET_REFS}" (at 243.84 132.08 0)
(effects (font (size 1.27 1.27)) hide)))
(global_label "INPUT_IMON" (shape bidirectional)
(at 48.26 208.28 0)
(effects (font (size 1.016 1.016))
(justify left))
(property "Intersheetrefs" "${INTERSHEET_REFS}" (at 48.26 208.28 0)
(effects (font (size 1.27 1.27)) hide)))
(global_label "IMON_RAW" (shape bidirectional)
(at 88.9 208.28 180)
(effects (font (size 1.016 1.016))
(justify right))
(property "Intersheetrefs" "${INTERSHEET_REFS}" (at 88.9 208.28 0)
(effects (font (size 1.27 1.27)) hide)))
(global_label "IMON_RAW" (shape bidirectional)
(at 132.08 208.28 0)
(effects (font (size 1.016 1.016))
(justify left))
(property "Intersheetrefs" "${INTERSHEET_REFS}" (at 132.08 208.28 0)
(effects (font (size 1.27 1.27)) hide)))
(wire (pts (xy 81.28 85.09)
(xy 81.28 92.71))
(stroke (width 0)
(type default)))
(wire (pts (xy 111.76 236.22)
(xy 111.76 243.84))
(stroke (width 0)
(type default)))
(wire (pts (xy 116.84 109.22)
(xy 116.84 116.84))
(stroke (width 0)
(type default)))
(wire (pts (xy 185.42 111.76)
(xy 185.42 119.38))
(stroke (width 0)
(type default)))
(wire (pts (xy 195.58 236.22)
(xy 195.58 243.84))
(stroke (width 0)
(type default)))
(wire (pts (xy 231.14 93.98)
(xy 238.76 93.98))
(stroke (width 0)
(type default)))
(wire (pts (xy 231.14 181.61)
(xy 238.76 181.61))
(stroke (width 0)
(type default)))
(wire (pts (xy 317.5 167.64)
(xy 317.5 175.26))
(stroke (width 0)
(type default)))
(wire (pts (xy 170.18 96.52)
(xy 185.42 96.52))
(stroke (width 0)
(type default)))
(wire (pts (xy 170.18 96.52)
(xy 170.18 160.02))
(stroke (width 0)
(type default)))
(wire (pts (xy 185.42 82.55)
(xy 229.87 82.55))
(stroke (width 0)
(type default)))
(wire (pts (xy 185.42 82.55)
(xy 185.42 96.52))
(stroke (width 0)
(type default)))
(wire (pts (xy 229.87 82.55)
(xy 229.87 101.6))
(stroke (width 0)
(type default)))
(wire (pts (xy 229.87 101.6)
(xy 231.14 101.6))
(stroke (width 0)
(type default)))
(wire (pts (xy 231.14 101.6)
(xy 238.76 101.6))
(stroke (width 0)
(type default)))
(wire (pts (xy 238.76 101.6)
(xy 255.27 101.6))
(stroke (width 0)
(type default)))
(wire (pts (xy 255.27 68.58)
(xy 255.27 101.6))
(stroke (width 0)
(type default)))
(wire (pts (xy 255.27 68.58)
(xy 309.88 68.58))
(stroke (width 0)
(type default)))
(wire (pts (xy 309.88 68.58)
(xy 342.9 68.58))
(stroke (width 0)
(type default)))
(wire (pts (xy 50.8 68.58)
(xy 58.42 68.58))
(stroke (width 0)
(type default)))
(wire (pts (xy 104.14 68.58)
(xy 111.76 68.58))
(stroke (width 0)
(type default)))
(wire (pts (xy 111.76 68.58)
(xy 116.84 68.58))
(stroke (width 0)
(type default)))
(wire (pts (xy 116.84 68.58)
(xy 137.16 68.58))
(stroke (width 0)
(type default)))
(wire (pts (xy 116.84 68.58)
(xy 116.84 93.98))
(stroke (width 0)
(type default)))
(junction (at 116.84 68.58)
(diameter 0)
(color 0 0 0 0))
(wire (pts (xy 284.48 86.36)
(xy 297.18 86.36))
(stroke (width 0)
(type default)))
(wire (pts (xy 160.02 204.47)
(xy 195.58 204.47))
(stroke (width 0)
(type default)))
(wire (pts (xy 160.02 204.47)
(xy 160.02 208.28))
(stroke (width 0)
(type default)))
(wire (pts (xy 195.58 204.47)
(xy 195.58 208.28))
(stroke (width 0)
(type default)))
(wire (pts (xy 195.58 208.28)
(xy 283.21 208.28))
(stroke (width 0)
(type default)))
(wire (pts (xy 195.58 208.28)
(xy 195.58 220.98))
(stroke (width 0)
(type default)))
(wire (pts (xy 283.21 93.98)
(xy 283.21 208.28))
(stroke (width 0)
(type default)))
(wire (pts (xy 283.21 93.98)
(xy 284.48 93.98))
(stroke (width 0)
(type default)))
(wire (pts (xy 284.48 93.98)
(xy 297.18 93.98))
(stroke (width 0)
(type default)))
(junction (at 195.58 208.28)
(diameter 0)
(color 0 0 0 0))
(wire (pts (xy 284.48 101.6)
(xy 297.18 101.6))
(stroke (width 0)
(type default)))
(wire (pts (xy 284.48 109.22)
(xy 297.18 109.22))
(stroke (width 0)
(type default)))
(wire (pts (xy 284.48 116.84)
(xy 297.18 116.84))
(stroke (width 0)
(type default)))
(wire (pts (xy 297.18 113.03)
(xy 312.42 113.03))
(stroke (width 0)
(type default)))
(wire (pts (xy 297.18 113.03)
(xy 297.18 116.84))
(stroke (width 0)
(type default)))
(wire (pts (xy 309.88 83.82)
(xy 312.42 83.82))
(stroke (width 0)
(type default)))
(wire (pts (xy 312.42 83.82)
(xy 312.42 113.03))
(stroke (width 0)
(type default)))
(wire (pts (xy 284.48 124.46)
(xy 297.18 124.46))
(stroke (width 0)
(type default)))
(wire (pts (xy 297.18 120.65)
(xy 342.9 120.65))
(stroke (width 0)
(type default)))
(wire (pts (xy 297.18 120.65)
(xy 297.18 124.46))
(stroke (width 0)
(type default)))
(wire (pts (xy 342.9 83.82)
(xy 342.9 120.65))
(stroke (width 0)
(type default)))
(wire (pts (xy 284.48 132.08)
(xy 297.18 132.08))
(stroke (width 0)
(type default)))
(wire (pts (xy 297.18 132.08)
(xy 297.18 152.4))
(stroke (width 0)
(type default)))
(wire (pts (xy 297.18 152.4)
(xy 317.5 152.4))
(stroke (width 0)
(type default)))
(wire (pts (xy 152.4 68.58)
(xy 165.1 68.58))
(stroke (width 0)
(type default)))
(wire (pts (xy 165.1 68.58)
(xy 165.1 81.28))
(stroke (width 0)
(type default)))
(wire (pts (xy 165.1 81.28)
(xy 231.14 81.28))
(stroke (width 0)
(type default)))
(wire (pts (xy 231.14 81.28)
(xy 231.14 86.36))
(stroke (width 0)
(type default)))
(wire (pts (xy 231.14 86.36)
(xy 243.84 86.36))
(stroke (width 0)
(type default)))
(wire (pts (xy 170.18 175.26)
(xy 217.17 175.26))
(stroke (width 0)
(type default)))
(wire (pts (xy 217.17 170.18)
(xy 217.17 175.26))
(stroke (width 0)
(type default)))
(wire (pts (xy 217.17 170.18)
(xy 229.87 170.18))
(stroke (width 0)
(type default)))
(wire (pts (xy 229.87 109.22)
(xy 231.14 109.22))
(stroke (width 0)
(type default)))
(wire (pts (xy 229.87 109.22)
(xy 229.87 170.18))
(stroke (width 0)
(type default)))
(wire (pts (xy 229.87 170.18)
(xy 229.87 173.99))
(stroke (width 0)
(type default)))
(wire (pts (xy 229.87 170.18)
(xy 231.14 170.18))
(stroke (width 0)
(type default)))
(wire (pts (xy 229.87 173.99)
(xy 231.14 173.99))
(stroke (width 0)
(type default)))
(wire (pts (xy 231.14 109.22)
(xy 243.84 109.22))
(stroke (width 0)
(type default)))
(wire (pts (xy 231.14 170.18)
(xy 231.14 173.99))
(stroke (width 0)
(type default)))
(wire (pts (xy 231.14 173.99)
(xy 243.84 173.99))
(stroke (width 0)
(type default)))
(junction (at 229.87 170.18)
(diameter 0)
(color 0 0 0 0))
(junction (at 231.14 173.99)
(diameter 0)
(color 0 0 0 0))
(wire (pts (xy 231.14 116.84)
(xy 243.84 116.84))
(stroke (width 0)
(type default)))
(wire (pts (xy 231.14 124.46)
(xy 243.84 124.46))
(stroke (width 0)
(type default)))
(wire (pts (xy 231.14 132.08)
(xy 243.84 132.08))
(stroke (width 0)
(type default)))
(wire (pts (xy 48.26 208.28)
(xy 60.96 208.28))
(stroke (width 0)
(type default)))
(wire (pts (xy 76.2 208.28)
(xy 88.9 208.28))
(stroke (width 0)
(type default)))
(wire (pts (xy 88.9 208.28)
(xy 88.9 220.98))
(stroke (width 0)
(type default)))
(wire (pts (xy 88.9 220.98)
(xy 111.76 220.98))
(stroke (width 0)
(type default)))
(wire (pts (xy 111.76 220.98)
(xy 132.08 220.98))
(stroke (width 0)
(type default)))
(wire (pts (xy 132.08 208.28)
(xy 132.08 220.98))
(stroke (width 0)
(type default)))
(wire (pts (xy 132.08 208.28)
(xy 144.78 208.28))
(stroke (width 0)
(type default))))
